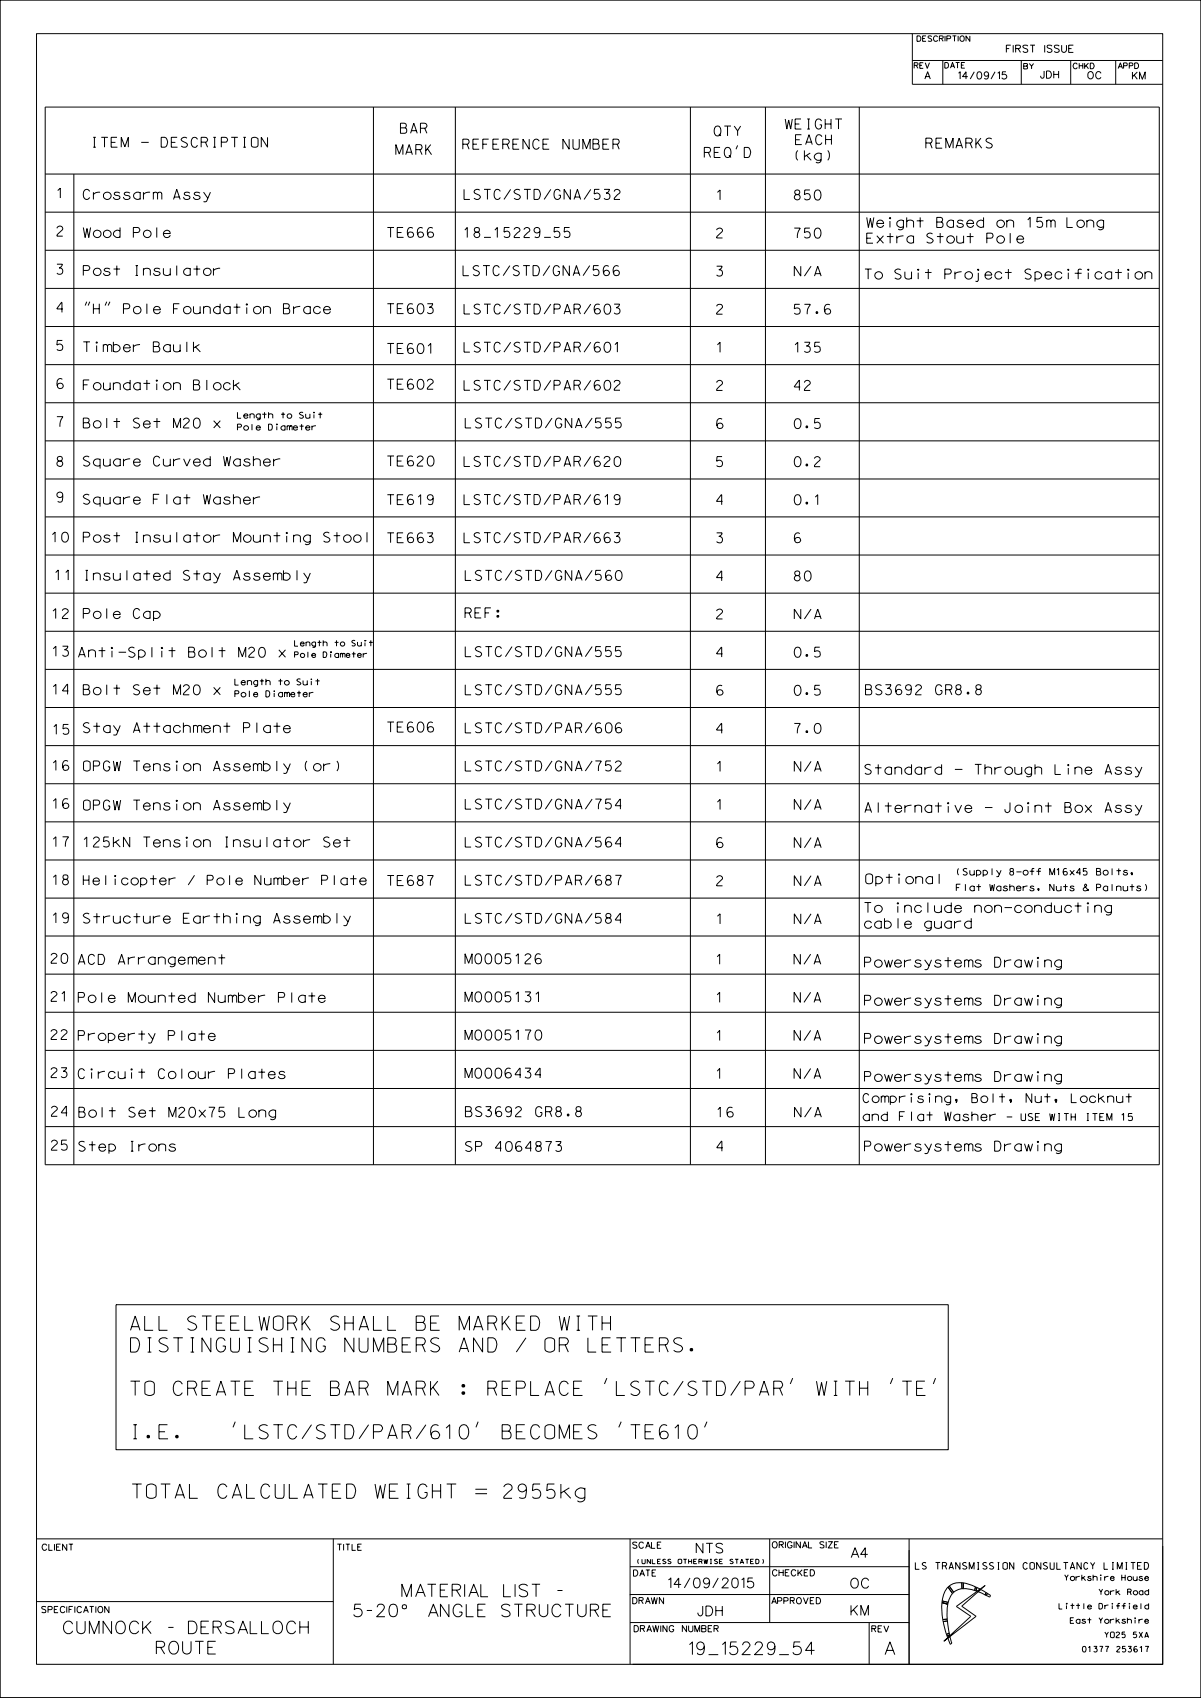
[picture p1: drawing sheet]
<svg xmlns="http://www.w3.org/2000/svg" width="210mm" height="297mm" viewBox="0 0 210 297" stroke-linecap="round" stroke-linejoin="round" font-family="sans-serif">
<g fill="none" stroke="#000" stroke-width=".17">
<path d="M0 0h210v296.9h-210zM6.4 5.9h196.9v285.2h-196.9zM7.9 18.7h194.8v185h-194.8zM65.3 18.7v185M79.6 18.7v185M120.7 18.7v185M133.8 18.7v185M150.2 18.7v185M159.5 10.6h43.8M159.5 5.9v8.8h43.8M164.9 10.6v4.1M178.6 10.6v4.1"/>
<path d="M187.2 10.6v4.1M195.1 10.6v4.1M7.9 30.4h194.8M7.9 37.1h194.8M12.9 30.4v173.3M129 25.4l-.3 .7M7.9 43.8h194.8M7.9 50.4h194.8M7.9 57.1h194.8M15.2 52.8l-.3 .6M15.7 52.8l-.3 .6M18.7 52.8l-.3 .6"/>
<path d="M19.2 52.8l-.3 .6M7.9 63.8h194.8M7.9 70.4h194.8M7.9 77.1h194.8M126.3 73.3l-.5-.1a.73 .73 0 0 0-.5 .9 .6 .6 0 0 0 .3 .8 .6 .6 0 0 0 .8-.4 .53 .53 0 0 0-.5-.5 .53 .53 0 0 0-.5 .5M7.9 83.8h194.8M7.9 90.4h194.8M7.9 97.1h194.8M7.9 103.7h194.8M7.9 110.4h194.8M7.9 117.1h194.8M7.9 123.8h194.8"/>
<path d="M7.9 130.4h194.8M7.9 137.1h194.8M7.9 143.8h194.8M7.9 150.4h194.8M7.9 157.1h194.8M126.3 146.6l-.5-.1a.73 .73 0 0 0-.5 .9 .6 .6 0 0 0 .3 .8 .6 .6 0 0 0 .8-.4 .53 .53 0 0 0-.5-.5 .53 .53 0 0 0-.5 .5M7.9 163.7h194.8M7.9 170.4h194.8M7.9 177.1h194.8M7.9 183.7h194.8M7.9 190.4h194.8M7.9 197.1h194.8"/>
<path d="M20.3 228.2h145.5v25.4h-145.5zM30.7 251.2l.3-.1 .2 .3-.4 .1zM30.8 251.2h.2v.1h-.2zM41.1 248.7l-.4 1M83.6 248.7l-.4 1M106.1 241l-.4 1.1M108.6 248.7l-.4 1M123.6 248.7l-.4 1M138.6 241l-.4 1.1M156.1 241l-.4 1.1M163.6 241l-.4 1.1M6.4 269.2h196.9"/>
<path d="M58.3 269.1v22M110.2 278.9h48.8M110.2 274h48.8M110.2 269.2v21.9M134.6 269.2v14.6M159 269.2v21.9M165.8 277.6h.1M165.8 277.6a4 4 0 0 0-1.1 2.4M165.8 277.6l.7 1.1M166 277.4l-.2 .2M166 277.4l.8 1.1M166 277.4h.1"/>
<path d="M166.5 278.7h.1M166.5 278.7l-.4 .7-.3 .9M166.7 278.5h.1M166.8 278.5l-.3 .2M168.2 276.8h.1M168.2 276.8v1.1M168.2 276.9a2.81 2.81 0 0 0-2.2 .5M168.2 276.9h.2M168.2 277.9h.3M168.2 277.9l-.8 .2-.6 .4M168.2 277.9h.1M168.4 276.9l2.2 .7"/>
<path d="M168.4 276.9l.1 1M168.5 277.9h.1M168.5 277.9l1.1 .1 .8 .2M170.4 278.2l.3 .1M170.4 278.2h.1M170.6 277.6l-.2 .6M170.6 277.6l.2 .1M170.6 277.6h.1M170.7 278.3h.1M170.8 277.7h.1M170.8 277.7l.6 .3-.5 .3h-.2M170.8 277.7l-.1 .6"/>
<path d="M172.3 279l.2 .1M172.3 279h.1M172.4 278.5l-.9-.5-.5 .4 1.3 .6M172.4 278.5l.2 .2M172.4 278.5l-.1 .5M172.4 278.6h.1M172.5 279.1l.5 .3 .2-.3M172.5 279.1h.1M172.6 278.7l.6 .4M172.6 278.7l-.1 .4M172.7 278.7h.1M173 279.4h.1"/>
<path d="M173.2 279.1h.1M203.3 270.4v20.7h-92.7M6.4 280.1h51.9M110.2 283.8h48.8M152 283.8v7.3M164.7 280.3h.1M164.7 280.3l1 .3M164.7 280.3v1.4l.2 1.6M164.7 280h.1M164.7 280v.3M164.7 280l1.1 .3M164.9 283.3v.3"/>
<path d="M164.9 283.3h.1M164.9 283.6h.1M164.9 283.6l.6 2.3M165.5 285.9l.1 .2M165.5 285.9h.1M165.6 286.1h.1M165.6 283.2l-.7 .1M165.6 283.2l.1 .3M165.6 283.2h.1M165.7 283.5h.1M165.7 283.5l.3 2.1M165.7 283.5l-.8 .1"/>
<path d="M165.7 280.6h.1M165.7 280.6l-.1 1v1.6M165.8 280.3h.1M165.8 280.3l-.1 .3M166 285.7h.1M166 285.6l.1 .4M166 285.6l-.5 .3M166 285.9h.1M166 285.9v.1M166.1 286v.1l-.4 .4-.1-.4M166.1 286l-.5 .1M166.1 286.2l.3 1.2"/>
<path d="M166.1 286.2l-.4 .3 .5 1.1M166.2 287.6h.1M166.4 287.4l-.2 .2M166.4 287.4h.1M167.2 281l5.1-3.7-4.1 3.6 2.5 1.8-5.6 4.4 4.7-4.4z"/>
</g>
<g fill="#000">
<path d="M110.1 278.9h.2v.1h-.2z" fill-rule="evenodd"/>
<path d="M170.4 278.1l.1 .1z" fill-rule="evenodd"/>
<path d="M172.2 278.9h.1v.1h-.1z" fill-rule="evenodd"/>
</g>
<g font-size="2.5">
<text x="22.8" y="232.7">ALL STEELWORK SHALL BE MARKED WITH</text>
<text x="22.8" y="236.5">DISTINGUISHING NUMBERS AND / OR LETTERS.</text>
<text x="22.8" y="244.1">TO CREATE THE BAR MARK : REPLACE 'LSTC/STD/PAR' WITH 'TE'</text>
<text x="22.8" y="251.7">I.E.</text>
<text x="34.4" y="251.7">'LSTC/STD/PAR/610' BECOMES 'TE610'</text>
<text x="23.1" y="262.1">TOTAL CALCULATED WEIGHT = 2955kg</text>
</g>
<g font-size="2.2">
<text x="70.3" y="279.3">MATERIAL LIST -</text>
<text x="11.1" y="285.8">CUMNOCK - DERSALLOCH</text>
<text x="61.9" y="282.8">5-20° ANGLE STRUCTURE</text>
<text x="27.3" y="289.3">ROUTE</text>
<text x="120.6" y="289.4">19_15229_54</text>
<text x="154.8" y="289.4">A</text>
</g>
<g font-size="1.7">
<text x="70" y="23.3">BAR</text>
<text x="124.9" y="23.8">QTY</text>
<text x="137.3" y="22.6">WEIGHT</text>
<text x="15.9" y="25.8">ITEM - DESCRIPTION</text>
<text x="69.2" y="27.1">MARK</text>
<text x="80.9" y="26.1">REFERENCE NUMBER</text>
<text x="123.1" y="27.5">REQ'D</text>
<text x="138.9" y="28.1">(kg)</text>
<text x="139.1" y="25.3">EACH</text>
<text x="161.9" y="25.9">REMARKS</text>
<text x="10" y="34.6">1</text>
<text x="14.6" y="34.9">Crossarm Assy</text>
<text x="81.1" y="34.9">LSTC/STD/GNA/532</text>
<text x="125.3" y="35">1</text>
<text x="138.9" y="35">850</text>
<text x="10" y="41.3">2</text>
<text x="14.6" y="41.6">Wood Pole</text>
<text x="67.7" y="41.5">TE666</text>
<text x="81.1" y="41.6">18_15229_55</text>
<text x="125.3" y="41.6">2</text>
<text x="138.9" y="41.6">750</text>
<text x="151.6" y="39.8">Weight Based on 15m Long</text>
<text x="10" y="48">3</text>
<text x="151.6" y="42.5">Extra Stout Pole</text>
<text x="14.6" y="48.2">Post Insulator</text>
<text x="81" y="48.2">LSTC/STD/GNA/566</text>
<text x="125.3" y="48.3">3</text>
<text x="138.9" y="48.3">N/A</text>
<text x="151.2" y="48.8">To Suit Project Specification</text>
<text x="10" y="54.6">4</text>
<text x="14.6" y="54.9">&quot;H&quot; Pole Foundation Brace</text>
<text x="67.7" y="54.9">TE603</text>
<text x="81.1" y="54.9">LSTC/STD/PAR/603</text>
<text x="125.3" y="55">2</text>
<text x="138.9" y="55">57.6</text>
<text x="10" y="61.3">5</text>
<text x="14.6" y="61.5">Timber Baulk</text>
<text x="67.7" y="61.8">TE601</text>
<text x="81.1" y="61.6">LSTC/STD/PAR/601</text>
<text x="125.3" y="61.6">1</text>
<text x="138.9" y="61.6">135</text>
<text x="10" y="68">6</text>
<text x="14.6" y="68.2">Foundation Block</text>
<text x="67.7" y="68.1">TE602</text>
<text x="81.1" y="68.3">LSTC/STD/PAR/602</text>
<text x="125.3" y="68.3">2</text>
<text x="138.9" y="68.3">42</text>
<text x="10" y="74.6">7</text>
<text x="14.6" y="74.9">Bolt Set M20 x</text>
<text x="81.4" y="74.9">LSTC/STD/GNA/555</text>
<text x="138.9" y="75">0.5</text>
<text x="10" y="81.6">8</text>
<text x="14.6" y="81.5">Square Curved Washer</text>
<text x="67.7" y="81.5">TE620</text>
<text x="81.1" y="81.6">LSTC/STD/PAR/620</text>
<text x="125.3" y="81.6">5</text>
<text x="138.9" y="81.6">0.2</text>
<text x="10" y="87.8">9</text>
<text x="14.6" y="88.2">Square Flat Washer</text>
<text x="67.7" y="88.3">TE619</text>
<text x="81.1" y="88.3">LSTC/STD/PAR/619</text>
<text x="125.3" y="88.3">4</text>
<text x="138.9" y="88.3">0.1</text>
<text x="9" y="94.8">10</text>
<text x="14.6" y="94.8">Post Insulator Mounting Stool</text>
<text x="67.7" y="94.9">TE663</text>
<text x="81.1" y="94.9">LSTC/STD/PAR/663</text>
<text x="125.3" y="94.9">3</text>
<text x="138.9" y="94.9">6</text>
<text x="9.6" y="101.5">11</text>
<text x="14.6" y="101.5">Insulated Stay Assembly</text>
<text x="81.4" y="101.5">LSTC/STD/GNA/560</text>
<text x="125.3" y="101.6">4</text>
<text x="138.9" y="101.6">80</text>
<text x="9.1" y="108.2">12</text>
<text x="14.6" y="108.2">Pole Cap</text>
<text x="81.3" y="108.1">REF:</text>
<text x="125.3" y="108.3">2</text>
<text x="138.9" y="108.3">N/A</text>
<text x="9.2" y="114.8">13</text>
<text x="13.7" y="115">Anti-Split Bolt M20 x</text>
<text x="81.4" y="114.9">LSTC/STD/GNA/555</text>
<text x="125.3" y="114.9">4</text>
<text x="138.9" y="114.9">0.5</text>
<text x="9.2" y="121.4">14</text>
<text x="14.6" y="121.5">Bolt Set M20 x</text>
<text x="81.4" y="121.5">LSTC/STD/GNA/555</text>
<text x="125.3" y="121.6">6</text>
<text x="138.9" y="121.6">0.5</text>
<text x="151.3" y="121.5">BS3692 GR8.8</text>
<text x="9.3" y="128.5">15</text>
<text x="14.6" y="128.2">Stay Attachment Plate</text>
<text x="67.7" y="128">TE606</text>
<text x="81.4" y="128.2">LSTC/STD/PAR/606</text>
<text x="125.3" y="128.3">4</text>
<text x="138.9" y="128.3">7.0</text>
<text x="9.2" y="134.8">16</text>
<text x="14.6" y="134.8">OPGW Tension Assembly (or)</text>
<text x="81.4" y="134.8">LSTC/STD/GNA/752</text>
<text x="125.3" y="134.9">1</text>
<text x="138.9" y="134.9">N/A</text>
<text x="151.2" y="135.5">Standard - Through Line Assy</text>
<text x="9.2" y="141.4">16</text>
<text x="14.6" y="141.7">OPGW Tension Assembly</text>
<text x="81.4" y="141.5">LSTC/STD/GNA/754</text>
<text x="125.3" y="141.6">1</text>
<text x="138.9" y="141.6">N/A</text>
<text x="151.2" y="142.1">Alternative - Joint Box Assy</text>
<text x="9.2" y="148.1">17</text>
<text x="14.6" y="148.2">125kN Tension Insulator Set</text>
<text x="81.4" y="148.2">LSTC/STD/GNA/564</text>
<text x="138.9" y="148.3">N/A</text>
<text x="9.2" y="154.8">18</text>
<text x="14.6" y="154.8">Helicopter / Pole Number Plate</text>
<text x="67.7" y="154.9">TE687</text>
<text x="81.4" y="154.8">LSTC/STD/PAR/687</text>
<text x="125.3" y="154.9">2</text>
<text x="138.9" y="154.9">N/A</text>
<text x="151.4" y="154.6">Optional</text>
<text x="9.2" y="161.4">19</text>
<text x="14.6" y="161.5">Structure Earthing Assembly</text>
<text x="81.4" y="161.5">LSTC/STD/GNA/584</text>
<text x="125.3" y="161.6">1</text>
<text x="138.9" y="161.6">N/A</text>
<text x="151.2" y="159.6">To include non-conducting</text>
<text x="151.2" y="162.4">cable guard</text>
<text x="8.9" y="168.5">20</text>
<text x="13.7" y="168.7">ACD Arrangement</text>
<text x="81.3" y="168.6">M0005126</text>
<text x="125.3" y="168.7">1</text>
<text x="138.8" y="168.7">N/A</text>
<text x="151.2" y="169.2">Powersystems Drawing</text>
<text x="8.9" y="175.2">21</text>
<text x="13.7" y="175.3">Pole Mounted Number Plate</text>
<text x="81.3" y="175.2">M0005131</text>
<text x="125.3" y="175.3">1</text>
<text x="138.8" y="175.3">N/A</text>
<text x="151.2" y="175.8">Powersystems Drawing</text>
<text x="8.9" y="181.8">22</text>
<text x="13.7" y="182">Property Plate</text>
<text x="81.3" y="181.9">M0005170</text>
<text x="125.3" y="182">1</text>
<text x="138.8" y="182">N/A</text>
<text x="151.2" y="182.5">Powersystems Drawing</text>
<text x="8.9" y="188.5">23</text>
<text x="13.7" y="188.7">Circuit Colour Plates</text>
<text x="81.3" y="188.6">M0006434</text>
<text x="125.3" y="188.7">1</text>
<text x="138.8" y="188.7">N/A</text>
<text x="151.2" y="189.2">Powersystems Drawing</text>
<text x="9" y="195.2">24</text>
<text x="13.8" y="195.4">Bolt Set M20x75 Long</text>
<text x="81.4" y="195.3">BS3692 GR8.8</text>
<text x="125.4" y="195.4">16</text>
<text x="138.9" y="195.4">N/A</text>
<text x="9" y="201.2">25</text>
<text x="13.8" y="201.4">Step Irons</text>
<text x="81.4" y="201.4">SP 4064873</text>
<text x="125.4" y="201.3">4</text>
<text x="151.2" y="201.4">Powersystems Drawing</text>
<text x="121.7" y="271.7">NTS</text>
<text x="148.9" y="272.5">A4</text>
<text x="116.9" y="277.7">14/09/2015</text>
<text x="148.8" y="277.8">OC</text>
<text x="122" y="282.6">JDH</text>
<text x="148.8" y="282.5">KM</text>
</g>
<g font-size="1.6">
<text x="150.9" y="196">and Flat Washer</text>
<text x="150.9" y="192.9">Comprising, Bolt, Nut, Locknut</text>
</g>
<g font-size="1.3">
<text x="176" y="9.2">FIRST ISSUE</text>
<text x="161.7" y="13.8">A</text>
<text x="167.6" y="13.8">14/09/15</text>
<text x="182" y="13.7">JDH</text>
<text x="190.2" y="13.8">OC</text>
<text x="198" y="13.8">KM</text>
</g>
<g font-size="1.2">
<text x="167.2" y="155.8">Flat Washers, Nuts &amp; Palnuts)</text>
<text x="167.2" y="153.1">(Supply 8-off M16x45 Bolts,</text>
<text x="176" y="196">- USE WITH ITEM 15</text>
<text x="160.1" y="274.5">LS TRANSMISSION CONSULTANCY LIMITED</text>
</g>
<g font-size="1.1">
<text x="41.5" y="75.3">Pole Diameter</text>
<text x="41.5" y="73.2">Length to Suit</text>
<text x="41.1" y="119.8">Length to Suit</text>
<text x="41.1" y="121.9">Pole Diameter</text>
<text x="7.4" y="271.2">CLIENT</text>
<text x="59" y="271.2">TITLE</text>
<text x="110.6" y="270.8">SCALE</text>
<text x="110.8" y="275.7">DATE</text>
<text x="135" y="270.8">ORIGINAL SIZE</text>
<text x="135.1" y="275.7">CHECKED</text>
<text x="110.6" y="280.5">DRAWN</text>
<text x="134.9" y="280.5">APPROVED</text>
<text x="7.3" y="282.1">SPECIFICATION</text>
<text x="110.9" y="285.4">DRAWING NUMBER</text>
<text x="152.4" y="285.5">REV</text>
</g>
<g font-size="1">
<text x="159.9" y="11.9">REV</text>
<text x="160.3" y="7.2">DESCRIPTION</text>
<text x="165.2" y="11.9">DATE</text>
<text x="195.5" y="12">APPD</text>
<text x="179" y="12.1">BY</text>
<text x="187.7" y="12">CHKD</text>
<text x="51.5" y="113">Length to Suit</text>
<text x="51.5" y="115">Pole Diameter</text>
<text x="185.2" y="281.5">Little Driffield</text>
<text x="186.2" y="276.5">Yorkshire House</text>
<text x="192.2" y="279">York Road</text>
<text x="187.2" y="284">East Yorkshire</text>
<text x="193.2" y="286.5">YO25 5XA</text>
<text x="189.3" y="289">01377 253617</text>
</g>
<text font-size=".8" x="111.3" y="273.5">(UNLESS OTHERWISE STATED)</text>
</svg>
